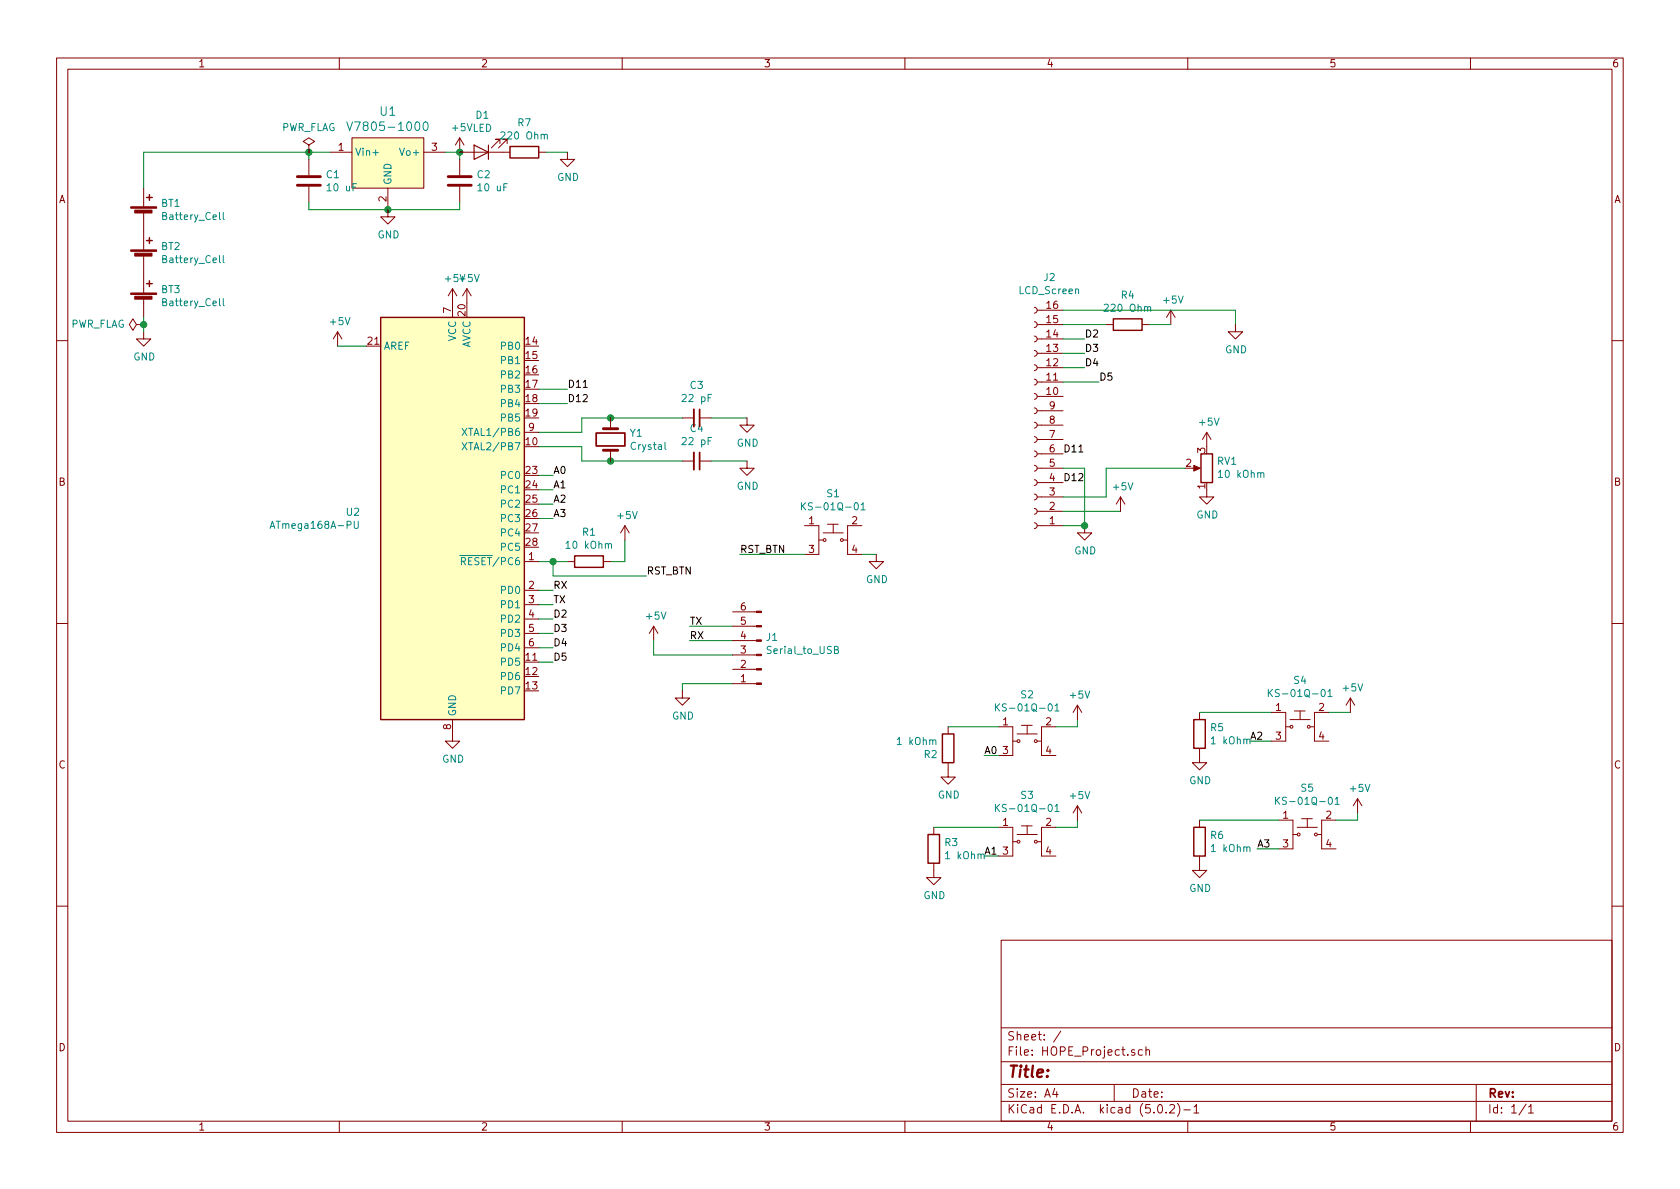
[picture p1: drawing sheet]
EESchema Schematic File Version 4
LIBS:HOPE_Project-cache
EELAYER 26 0
EELAYER END
$Descr A4 11693 8268
encoding utf-8
Sheet 1 1
Title ""
Date ""
Rev ""
Comp ""
Comment1 ""
Comment2 ""
Comment3 ""
Comment4 ""
$EndDescr
$Comp
L MCU_Microchip_ATmega:ATmega168A-PU U2
U 1 1
P 3150 3600
F 0 "U2" H 2510 3646 50  0000 R CNN
F 1 "ATmega168A-PU" H 2510 3555 50  0000 R CNN
F 2 "Package_DIP:DIP-28_W7.62mm" H 3150 3600 50  0001 C CIN
F 3 "http://ww1.microchip.com/downloads/en/DeviceDoc/ATmega48A_88A_168A-Data-Sheet-40002007A.pdf" H 3150 3600 50  0001 C CNN
	1    3150 3600
	1    0    0    -1  
$EndComp
$Comp
L power:GND #PWR0103
U 1 1
P 3150 5100
F 0 "#PWR0103" H 3150 4850 50  0001 C CNN
F 1 "GND" H 3155 4927 50  0000 C CNN
F 2 "" H 3150 5100 50  0001 C CNN
F 3 "" H 3150 5100 50  0001 C CNN
	1    3150 5100
	1    0    0    -1  
$EndComp
$Comp
L power:+5V #PWR0104
U 1 1
P 3150 2100
F 0 "#PWR0104" H 3150 1950 50  0001 C CNN
F 1 "+5V" H 3165 2273 50  0000 C CNN
F 2 "" H 3150 2100 50  0001 C CNN
F 3 "" H 3150 2100 50  0001 C CNN
	1    3150 2100
	1    0    0    -1  
$EndComp
$Comp
L power:+5V #PWR0105
U 1 1
P 3250 2100
F 0 "#PWR0105" H 3250 1950 50  0001 C CNN
F 1 "+5V" H 3265 2273 50  0000 C CNN
F 2 "" H 3250 2100 50  0001 C CNN
F 3 "" H 3250 2100 50  0001 C CNN
	1    3250 2100
	1    0    0    -1  
$EndComp
$Comp
L power:+5V #PWR0108
U 1 1
P 2350 2400
F 0 "#PWR0108" H 2350 2250 50  0001 C CNN
F 1 "+5V" H 2365 2573 50  0000 C CNN
F 2 "" H 2350 2400 50  0001 C CNN
F 3 "" H 2350 2400 50  0001 C CNN
	1    2350 2400
	1    0    0    -1  
$EndComp
Wire Wire Line
	2350 2400 2550 2400
Wire Wire Line
	3750 4100 3850 4100
Wire Wire Line
	3750 4200 3850 4200
Text Label 3850 4100 0    50   ~ 0
RX
Text Label 3850 4200 0    50   ~ 0
TX
$Comp
L dk_DC-DC-Converters:V7805-1000 U1
U 1 1
P 2700 1150
F 0 "U1" H 2700 1537 60  0000 C CNN
F 1 "V7805-1000" H 2700 1431 60  0000 C CNN
F 2 "digikey-footprints:3-SIP_Module_V7805-1000" H 2900 1350 60  0001 L CNN
F 3 "https://www.cui.com/product/resource/digikeypdf/v78xx-1000.pdf" H 2900 1450 60  0001 L CNN
F 4 "102-1715-ND" H 2900 1550 60  0001 L CNN "Digi-Key_PN"
F 5 "V7805-1000" H 2900 1650 60  0001 L CNN "MPN"
F 6 "Power Supplies - Board Mount" H 2900 1750 60  0001 L CNN "Category"
F 7 "DC DC Converters" H 2900 1850 60  0001 L CNN "Family"
F 8 "https://www.cui.com/product/resource/digikeypdf/v78xx-1000.pdf" H 2900 1950 60  0001 L CNN "DK_Datasheet_Link"
F 9 "/product-detail/en/cui-inc/V7805-1000/102-1715-ND/1828608" H 2900 2050 60  0001 L CNN "DK_Detail_Page"
F 10 "DC DC CONVERTER 5V 5W" H 2900 2150 60  0001 L CNN "Description"
F 11 "CUI Inc." H 2900 2250 60  0001 L CNN "Manufacturer"
F 12 "Active" H 2900 2350 60  0001 L CNN "Status"
	1    2700 1150
	1    0    0    -1  
$EndComp
$Comp
L Device:C C1
U 1 1
P 2150 1250
F 0 "C1" H 2265 1296 50  0000 L CNN
F 1 "10 uF" H 2265 1205 50  0000 L CNN
F 2 "Capacitor_SMD:C_0805_2012Metric" H 2188 1100 50  0001 C CNN
F 3 "~" H 2150 1250 50  0001 C CNN
	1    2150 1250
	1    0    0    -1  
$EndComp
$Comp
L Device:C C2
U 1 1
P 3200 1250
F 0 "C2" H 3315 1296 50  0000 L CNN
F 1 "10 uF" H 3315 1205 50  0000 L CNN
F 2 "Capacitor_SMD:C_0805_2012Metric" H 3238 1100 50  0001 C CNN
F 3 "~" H 3200 1250 50  0001 C CNN
	1    3200 1250
	1    0    0    -1  
$EndComp
Wire Wire Line
	2150 1400 2150 1450
Wire Wire Line
	2150 1450 2700 1450
Wire Wire Line
	2150 1100 2150 1050
Wire Wire Line
	2150 1050 2300 1050
Wire Wire Line
	3100 1050 3200 1050
Wire Wire Line
	3200 1050 3200 1100
Wire Wire Line
	2700 1450 3200 1450
Wire Wire Line
	3200 1450 3200 1400
Connection ~ 2700 1450
$Comp
L power:+5V #PWR0111
U 1 1
P 3200 1050
F 0 "#PWR0111" H 3200 900 50  0001 C CNN
F 1 "+5V" H 3215 1223 50  0000 C CNN
F 2 "" H 3200 1050 50  0001 C CNN
F 3 "" H 3200 1050 50  0001 C CNN
	1    3200 1050
	1    0    0    -1  
$EndComp
$Comp
L Device:Battery_Cell BT2
U 1 1
P 1000 1800
F 0 "BT2" H 1118 1896 50  0000 L CNN
F 1 "Battery_Cell" H 1118 1805 50  0000 L CNN
F 2 "digikey-footprints:Battery_Holder_Coin_2032_BS-7" V 1000 1860 50  0001 C CNN
F 3 "~" V 1000 1860 50  0001 C CNN
	1    1000 1800
	1    0    0    -1  
$EndComp
$Comp
L Device:Battery_Cell BT1
U 1 1
P 1000 1500
F 0 "BT1" H 1118 1596 50  0000 L CNN
F 1 "Battery_Cell" H 1118 1505 50  0000 L CNN
F 2 "digikey-footprints:Battery_Holder_Coin_2032_BS-7" V 1000 1560 50  0001 C CNN
F 3 "~" V 1000 1560 50  0001 C CNN
	1    1000 1500
	1    0    0    -1  
$EndComp
$Comp
L Device:Battery_Cell BT3
U 1 1
P 1000 2100
F 0 "BT3" H 1118 2196 50  0000 L CNN
F 1 "Battery_Cell" H 1118 2105 50  0000 L CNN
F 2 "digikey-footprints:Battery_Holder_Coin_2032_BS-7" V 1000 2160 50  0001 C CNN
F 3 "~" V 1000 2160 50  0001 C CNN
	1    1000 2100
	1    0    0    -1  
$EndComp
Wire Wire Line
	1000 1300 1000 1050
Wire Wire Line
	1000 1050 2150 1050
Connection ~ 2150 1050
$Comp
L power:GND #PWR0112
U 1 1
P 1000 2300
F 0 "#PWR0112" H 1000 2050 50  0001 C CNN
F 1 "GND" H 1005 2127 50  0000 C CNN
F 2 "" H 1000 2300 50  0001 C CNN
F 3 "" H 1000 2300 50  0001 C CNN
	1    1000 2300
	1    0    0    -1  
$EndComp
Connection ~ 3200 1050
$Comp
L Connector:Conn_01x16_Female J2
U 1 1
P 7200 2950
F 0 "J2" H 7094 1925 50  0000 C CNN
F 1 "LCD_Screen" H 7094 2016 50  0000 C CNN
F 2 "HOPE_Project:LCD_20x4" H 7200 2950 50  0001 C CNN
F 3 "~" H 7200 2950 50  0001 C CNN
	1    7200 2950
	-1   0    0    1   
$EndComp
$Comp
L power:GND #PWR0113
U 1 1
P 7550 3650
F 0 "#PWR0113" H 7550 3400 50  0001 C CNN
F 1 "GND" H 7555 3477 50  0000 C CNN
F 2 "" H 7550 3650 50  0001 C CNN
F 3 "" H 7550 3650 50  0001 C CNN
	1    7550 3650
	1    0    0    -1  
$EndComp
Wire Wire Line
	7400 3650 7550 3650
Wire Wire Line
	7400 3250 7550 3250
Wire Wire Line
	7550 3250 7550 3650
Connection ~ 7550 3650
Wire Wire Line
	7400 3550 7800 3550
$Comp
L power:+5V #PWR0114
U 1 1
P 7800 3550
F 0 "#PWR0114" H 7800 3400 50  0001 C CNN
F 1 "+5V" H 7815 3723 50  0000 C CNN
F 2 "" H 7800 3550 50  0001 C CNN
F 3 "" H 7800 3550 50  0001 C CNN
	1    7800 3550
	1    0    0    -1  
$EndComp
$Comp
L Device:R_POT RV1
U 1 1
P 8400 3250
F 0 "RV1" H 8331 3204 50  0000 R CNN
F 1 "10 kOhm" H 8331 3295 50  0000 R CNN
F 2 "Resistor_SMD:R_0201_0603Metric" H 8400 3250 50  0001 C CNN
F 3 "~" H 8400 3250 50  0001 C CNN
	1    8400 3250
	-1   0    0    1   
$EndComp
Wire Wire Line
	7400 3450 7700 3450
Wire Wire Line
	7700 3450 7700 3250
Wire Wire Line
	7700 3250 8250 3250
$Comp
L power:+5V #PWR0115
U 1 1
P 8400 3100
F 0 "#PWR0115" H 8400 2950 50  0001 C CNN
F 1 "+5V" H 8415 3273 50  0000 C CNN
F 2 "" H 8400 3100 50  0001 C CNN
F 3 "" H 8400 3100 50  0001 C CNN
	1    8400 3100
	1    0    0    -1  
$EndComp
$Comp
L power:GND #PWR0116
U 1 1
P 8400 3400
F 0 "#PWR0116" H 8400 3150 50  0001 C CNN
F 1 "GND" H 8405 3227 50  0000 C CNN
F 2 "" H 8400 3400 50  0001 C CNN
F 3 "" H 8400 3400 50  0001 C CNN
	1    8400 3400
	1    0    0    -1  
$EndComp
Wire Wire Line
	3750 2800 3950 2800
Text Label 3950 2800 0    50   ~ 0
D12
Text Label 7400 3350 0    50   ~ 0
D12
Wire Wire Line
	3750 2700 3950 2700
Text Label 3950 2700 0    50   ~ 0
D11
Text Label 7400 3150 0    50   ~ 0
D11
Wire Wire Line
	7400 2650 7650 2650
Text Label 7650 2650 0    50   ~ 0
D5
Wire Wire Line
	3750 4600 3850 4600
Text Label 3850 4600 0    50   ~ 0
D5
Wire Wire Line
	3750 4500 3850 4500
Text Label 3850 4500 0    50   ~ 0
D4
Text Label 7550 2550 0    50   ~ 0
D4
Wire Wire Line
	3750 4400 3850 4400
Wire Wire Line
	3750 4300 3850 4300
Text Label 3850 4400 0    50   ~ 0
D3
Text Label 3850 4300 0    50   ~ 0
D2
Text Label 7550 2450 0    50   ~ 0
D3
Text Label 7550 2350 0    50   ~ 0
D2
Wire Wire Line
	7400 2550 7550 2550
Wire Wire Line
	7550 2450 7400 2450
Wire Wire Line
	7400 2350 7550 2350
Wire Wire Line
	7400 2250 7700 2250
$Comp
L Device:R R4
U 1 1
P 7850 2250
F 0 "R4" V 7643 2250 50  0000 C CNN
F 1 "220 Ohm" V 7734 2250 50  0000 C CNN
F 2 "Resistor_SMD:R_0201_0603Metric" V 7780 2250 50  0001 C CNN
F 3 "~" H 7850 2250 50  0001 C CNN
	1    7850 2250
	0    1    1    0   
$EndComp
$Comp
L power:+5V #PWR0117
U 1 1
P 8150 2250
F 0 "#PWR0117" H 8150 2100 50  0001 C CNN
F 1 "+5V" H 8165 2423 50  0000 C CNN
F 2 "" H 8150 2250 50  0001 C CNN
F 3 "" H 8150 2250 50  0001 C CNN
	1    8150 2250
	1    0    0    -1  
$EndComp
Wire Wire Line
	8000 2250 8150 2250
Wire Wire Line
	7400 2150 8600 2150
Wire Wire Line
	8600 2150 8600 2250
$Comp
L power:GND #PWR0118
U 1 1
P 8600 2250
F 0 "#PWR0118" H 8600 2000 50  0001 C CNN
F 1 "GND" H 8605 2077 50  0000 C CNN
F 2 "" H 8600 2250 50  0001 C CNN
F 3 "" H 8600 2250 50  0001 C CNN
	1    8600 2250
	1    0    0    -1  
$EndComp
$Comp
L dk_Pushbutton-Switches:KS-01Q-01 S2
U 1 1
P 7150 5150
F 0 "S2" H 7150 5475 50  0000 C CNN
F 1 "KS-01Q-01" H 7150 5384 50  0000 C CNN
F 2 "digikey-footprints:PushButton_Round_D12mm_THT_KS-01Q-01" H 7350 5350 50  0001 L CNN
F 3 "http://spec_sheets.e-switch.com/specs/29-KS01Q01.pdf" H 7350 5450 60  0001 L CNN
F 4 "EG4791-ND" H 7350 5550 60  0001 L CNN "Digi-Key_PN"
F 5 "KS-01Q-01" H 7350 5650 60  0001 L CNN "MPN"
F 6 "Switches" H 7350 5750 60  0001 L CNN "Category"
F 7 "Pushbutton Switches" H 7350 5850 60  0001 L CNN "Family"
F 8 "http://spec_sheets.e-switch.com/specs/29-KS01Q01.pdf" H 7350 5950 60  0001 L CNN "DK_Datasheet_Link"
F 9 "/product-detail/en/e-switch/KS-01Q-01/EG4791-ND/2116270" H 7350 6050 60  0001 L CNN "DK_Detail_Page"
F 10 "SWITCH PUSH SPST-NO 0.01A 35V" H 7350 6150 60  0001 L CNN "Description"
F 11 "E-Switch" H 7350 6250 60  0001 L CNN "Manufacturer"
F 12 "Active" H 7350 6350 60  0001 L CNN "Status"
	1    7150 5150
	1    0    0    -1  
$EndComp
$Comp
L dk_Pushbutton-Switches:KS-01Q-01 S4
U 1 1
P 9050 5050
F 0 "S4" H 9050 5375 50  0000 C CNN
F 1 "KS-01Q-01" H 9050 5284 50  0000 C CNN
F 2 "digikey-footprints:PushButton_Round_D12mm_THT_KS-01Q-01" H 9250 5250 50  0001 L CNN
F 3 "http://spec_sheets.e-switch.com/specs/29-KS01Q01.pdf" H 9250 5350 60  0001 L CNN
F 4 "EG4791-ND" H 9250 5450 60  0001 L CNN "Digi-Key_PN"
F 5 "KS-01Q-01" H 9250 5550 60  0001 L CNN "MPN"
F 6 "Switches" H 9250 5650 60  0001 L CNN "Category"
F 7 "Pushbutton Switches" H 9250 5750 60  0001 L CNN "Family"
F 8 "http://spec_sheets.e-switch.com/specs/29-KS01Q01.pdf" H 9250 5850 60  0001 L CNN "DK_Datasheet_Link"
F 9 "/product-detail/en/e-switch/KS-01Q-01/EG4791-ND/2116270" H 9250 5950 60  0001 L CNN "DK_Detail_Page"
F 10 "SWITCH PUSH SPST-NO 0.01A 35V" H 9250 6050 60  0001 L CNN "Description"
F 11 "E-Switch" H 9250 6150 60  0001 L CNN "Manufacturer"
F 12 "Active" H 9250 6250 60  0001 L CNN "Status"
	1    9050 5050
	1    0    0    -1  
$EndComp
$Comp
L dk_Pushbutton-Switches:KS-01Q-01 S3
U 1 1
P 7150 5850
F 0 "S3" H 7150 6175 50  0000 C CNN
F 1 "KS-01Q-01" H 7150 6084 50  0000 C CNN
F 2 "digikey-footprints:PushButton_Round_D12mm_THT_KS-01Q-01" H 7350 6050 50  0001 L CNN
F 3 "http://spec_sheets.e-switch.com/specs/29-KS01Q01.pdf" H 7350 6150 60  0001 L CNN
F 4 "EG4791-ND" H 7350 6250 60  0001 L CNN "Digi-Key_PN"
F 5 "KS-01Q-01" H 7350 6350 60  0001 L CNN "MPN"
F 6 "Switches" H 7350 6450 60  0001 L CNN "Category"
F 7 "Pushbutton Switches" H 7350 6550 60  0001 L CNN "Family"
F 8 "http://spec_sheets.e-switch.com/specs/29-KS01Q01.pdf" H 7350 6650 60  0001 L CNN "DK_Datasheet_Link"
F 9 "/product-detail/en/e-switch/KS-01Q-01/EG4791-ND/2116270" H 7350 6750 60  0001 L CNN "DK_Detail_Page"
F 10 "SWITCH PUSH SPST-NO 0.01A 35V" H 7350 6850 60  0001 L CNN "Description"
F 11 "E-Switch" H 7350 6950 60  0001 L CNN "Manufacturer"
F 12 "Active" H 7350 7050 60  0001 L CNN "Status"
	1    7150 5850
	1    0    0    -1  
$EndComp
$Comp
L dk_Pushbutton-Switches:KS-01Q-01 S5
U 1 1
P 9100 5800
F 0 "S5" H 9100 6125 50  0000 C CNN
F 1 "KS-01Q-01" H 9100 6034 50  0000 C CNN
F 2 "digikey-footprints:PushButton_Round_D12mm_THT_KS-01Q-01" H 9300 6000 50  0001 L CNN
F 3 "http://spec_sheets.e-switch.com/specs/29-KS01Q01.pdf" H 9300 6100 60  0001 L CNN
F 4 "EG4791-ND" H 9300 6200 60  0001 L CNN "Digi-Key_PN"
F 5 "KS-01Q-01" H 9300 6300 60  0001 L CNN "MPN"
F 6 "Switches" H 9300 6400 60  0001 L CNN "Category"
F 7 "Pushbutton Switches" H 9300 6500 60  0001 L CNN "Family"
F 8 "http://spec_sheets.e-switch.com/specs/29-KS01Q01.pdf" H 9300 6600 60  0001 L CNN "DK_Datasheet_Link"
F 9 "/product-detail/en/e-switch/KS-01Q-01/EG4791-ND/2116270" H 9300 6700 60  0001 L CNN "DK_Detail_Page"
F 10 "SWITCH PUSH SPST-NO 0.01A 35V" H 9300 6800 60  0001 L CNN "Description"
F 11 "E-Switch" H 9300 6900 60  0001 L CNN "Manufacturer"
F 12 "Active" H 9300 7000 60  0001 L CNN "Status"
	1    9100 5800
	1    0    0    -1  
$EndComp
Wire Wire Line
	3750 3300 3850 3300
Wire Wire Line
	3750 3400 3850 3400
Wire Wire Line
	3750 3500 3850 3500
Wire Wire Line
	3750 3600 3850 3600
Text Label 3850 3300 0    50   ~ 0
A0
Text Label 3850 3400 0    50   ~ 0
A1
Text Label 3850 3500 0    50   ~ 0
A2
Text Label 3850 3600 0    50   ~ 0
A3
Wire Wire Line
	6950 5250 6850 5250
Wire Wire Line
	6950 5950 6850 5950
Wire Wire Line
	8850 5150 8700 5150
Wire Wire Line
	8900 5900 8750 5900
Text Label 6850 5250 0    50   ~ 0
A0
Text Label 6850 5950 0    50   ~ 0
A1
Text Label 8700 5150 0    50   ~ 0
A2
Text Label 8750 5900 0    50   ~ 0
A3
$Comp
L Device:R R5
U 1 1
P 8350 5100
F 0 "R5" H 8420 5146 50  0000 L CNN
F 1 "1 kOhm" H 8420 5055 50  0000 L CNN
F 2 "Resistor_SMD:R_0201_0603Metric" V 8280 5100 50  0001 C CNN
F 3 "~" H 8350 5100 50  0001 C CNN
	1    8350 5100
	1    0    0    -1  
$EndComp
Wire Wire Line
	9250 4950 9400 4950
$Comp
L power:+5V #PWR0119
U 1 1
P 9400 4950
F 0 "#PWR0119" H 9400 4800 50  0001 C CNN
F 1 "+5V" H 9415 5123 50  0000 C CNN
F 2 "" H 9400 4950 50  0001 C CNN
F 3 "" H 9400 4950 50  0001 C CNN
	1    9400 4950
	1    0    0    -1  
$EndComp
$Comp
L Device:R R2
U 1 1
P 6600 5200
F 0 "R2" H 6670 5246 50  0000 L CNN
F 1 "1 kOhm" H 6670 5155 50  0000 L CNN
F 2 "Resistor_SMD:R_0201_0603Metric" V 6530 5200 50  0001 C CNN
F 3 "~" H 6600 5200 50  0001 C CNN
	1    6600 5200
	-1   0    0    1   
$EndComp
$Comp
L Device:R R3
U 1 1
P 6500 5900
F 0 "R3" H 6570 5946 50  0000 L CNN
F 1 "1 kOhm" H 6570 5855 50  0000 L CNN
F 2 "Resistor_SMD:R_0201_0603Metric" V 6430 5900 50  0001 C CNN
F 3 "~" H 6500 5900 50  0001 C CNN
	1    6500 5900
	1    0    0    -1  
$EndComp
$Comp
L Device:R R6
U 1 1
P 8350 5850
F 0 "R6" H 8420 5896 50  0000 L CNN
F 1 "1 kOhm" H 8420 5805 50  0000 L CNN
F 2 "Resistor_SMD:R_0201_0603Metric" V 8280 5850 50  0001 C CNN
F 3 "~" H 8350 5850 50  0001 C CNN
	1    8350 5850
	1    0    0    -1  
$EndComp
Wire Wire Line
	7350 5050 7500 5050
Wire Wire Line
	7500 5050 7500 5000
Wire Wire Line
	7350 5750 7500 5750
Wire Wire Line
	7500 5750 7500 5700
Wire Wire Line
	9300 5700 9450 5700
Wire Wire Line
	9450 5700 9450 5650
$Comp
L power:+5V #PWR0120
U 1 1
P 7500 5000
F 0 "#PWR0120" H 7500 4850 50  0001 C CNN
F 1 "+5V" H 7515 5173 50  0000 C CNN
F 2 "" H 7500 5000 50  0001 C CNN
F 3 "" H 7500 5000 50  0001 C CNN
	1    7500 5000
	1    0    0    -1  
$EndComp
$Comp
L power:+5V #PWR0121
U 1 1
P 7500 5700
F 0 "#PWR0121" H 7500 5550 50  0001 C CNN
F 1 "+5V" H 7515 5873 50  0000 C CNN
F 2 "" H 7500 5700 50  0001 C CNN
F 3 "" H 7500 5700 50  0001 C CNN
	1    7500 5700
	1    0    0    -1  
$EndComp
$Comp
L power:+5V #PWR0122
U 1 1
P 9450 5650
F 0 "#PWR0122" H 9450 5500 50  0001 C CNN
F 1 "+5V" H 9465 5823 50  0000 C CNN
F 2 "" H 9450 5650 50  0001 C CNN
F 3 "" H 9450 5650 50  0001 C CNN
	1    9450 5650
	1    0    0    -1  
$EndComp
$Comp
L power:PWR_FLAG #FLG0101
U 1 1
P 1000 2250
F 0 "#FLG0101" H 1000 2325 50  0001 C CNN
F 1 "PWR_FLAG" V 1000 2378 50  0000 L CNN
F 2 "" H 1000 2250 50  0001 C CNN
F 3 "~" H 1000 2250 50  0001 C CNN
	1    1000 2250
	0    -1   -1   0   
$EndComp
Wire Wire Line
	1000 2200 1000 2250
Connection ~ 1000 2250
Wire Wire Line
	1000 2250 1000 2300
$Comp
L power:GND #PWR0123
U 1 1
P 2700 1450
F 0 "#PWR0123" H 2700 1200 50  0001 C CNN
F 1 "GND" H 2705 1277 50  0000 C CNN
F 2 "" H 2700 1450 50  0001 C CNN
F 3 "" H 2700 1450 50  0001 C CNN
	1    2700 1450
	1    0    0    -1  
$EndComp
$Comp
L power:PWR_FLAG #FLG0102
U 1 1
P 2150 1050
F 0 "#FLG0102" H 2150 1125 50  0001 C CNN
F 1 "PWR_FLAG" H 2150 1224 50  0000 C CNN
F 2 "" H 2150 1050 50  0001 C CNN
F 3 "~" H 2150 1050 50  0001 C CNN
	1    2150 1050
	1    0    0    -1  
$EndComp
Wire Wire Line
	3750 3900 3850 3900
Wire Wire Line
	4950 3200 5200 3200
Wire Wire Line
	4950 2900 5200 2900
$Comp
L power:GND #PWR0107
U 1 1
P 5200 3200
F 0 "#PWR0107" H 5200 2950 50  0001 C CNN
F 1 "GND" H 5205 3027 50  0000 C CNN
F 2 "" H 5200 3200 50  0001 C CNN
F 3 "" H 5200 3200 50  0001 C CNN
	1    5200 3200
	1    0    0    -1  
$EndComp
$Comp
L power:GND #PWR0106
U 1 1
P 5200 2900
F 0 "#PWR0106" H 5200 2650 50  0001 C CNN
F 1 "GND" H 5205 2727 50  0000 C CNN
F 2 "" H 5200 2900 50  0001 C CNN
F 3 "" H 5200 2900 50  0001 C CNN
	1    5200 2900
	1    0    0    -1  
$EndComp
$Comp
L Device:C_Small C4
U 1 1
P 4850 3200
F 0 "C4" V 4621 3200 50  0000 C CNN
F 1 "22 pF" V 4712 3200 50  0000 C CNN
F 2 "Capacitor_SMD:C_0402_1005Metric" H 4850 3200 50  0001 C CNN
F 3 "~" H 4850 3200 50  0001 C CNN
	1    4850 3200
	0    1    1    0   
$EndComp
$Comp
L Device:C_Small C3
U 1 1
P 4850 2900
F 0 "C3" V 4621 2900 50  0000 C CNN
F 1 "22 pF" V 4712 2900 50  0000 C CNN
F 2 "Capacitor_SMD:C_0402_1005Metric" H 4850 2900 50  0001 C CNN
F 3 "~" H 4850 2900 50  0001 C CNN
	1    4850 2900
	0    1    1    0   
$EndComp
Wire Wire Line
	4050 2900 4050 3000
Wire Wire Line
	3750 3000 4050 3000
Wire Wire Line
	3750 3100 4050 3100
Wire Wire Line
	4050 3100 4050 3200
Wire Wire Line
	4250 3200 4750 3200
Wire Wire Line
	4050 3200 4250 3200
Connection ~ 4250 3200
Wire Wire Line
	4250 2900 4750 2900
Wire Wire Line
	4050 2900 4250 2900
Connection ~ 4250 2900
$Comp
L Device:Crystal Y1
U 1 1
P 4250 3050
F 0 "Y1" V 4204 3181 50  0000 L CNN
F 1 "Crystal" V 4295 3181 50  0000 L CNN
F 2 "Crystal:Crystal_HC49-U_Horizontal" H 4250 3050 50  0001 C CNN
F 3 "~" H 4250 3050 50  0001 C CNN
	1    4250 3050
	0    1    1    0   
$EndComp
Wire Wire Line
	4750 4750 5100 4750
Wire Wire Line
	4750 4800 4750 4750
$Comp
L power:GND #PWR0110
U 1 1
P 4750 4800
F 0 "#PWR0110" H 4750 4550 50  0001 C CNN
F 1 "GND" H 4755 4627 50  0000 C CNN
F 2 "" H 4750 4800 50  0001 C CNN
F 3 "" H 4750 4800 50  0001 C CNN
	1    4750 4800
	1    0    0    -1  
$EndComp
$Comp
L power:+5V #PWR0109
U 1 1
P 4550 4450
F 0 "#PWR0109" H 4550 4300 50  0001 C CNN
F 1 "+5V" H 4565 4623 50  0000 C CNN
F 2 "" H 4550 4450 50  0001 C CNN
F 3 "" H 4550 4450 50  0001 C CNN
	1    4550 4450
	1    0    0    -1  
$EndComp
Wire Wire Line
	4550 4550 4550 4450
Wire Wire Line
	4550 4550 5100 4550
Text Label 4800 4450 0    50   ~ 0
RX
Wire Wire Line
	5100 4450 4800 4450
Text Label 4800 4350 0    50   ~ 0
TX
Wire Wire Line
	5100 4350 4800 4350
$Comp
L Connector:Conn_01x06_Male J1
U 1 1
P 5300 4550
F 0 "J1" H 5272 4430 50  0000 R CNN
F 1 "Serial_to_USB" H 5272 4521 50  0000 R CNN
F 2 "HOPE_Project:Serial_Breakout" H 5300 4550 50  0001 C CNN
F 3 "~" H 5300 4550 50  0001 C CNN
	1    5300 4550
	-1   0    0    1   
$EndComp
Wire Wire Line
	6000 3850 6100 3850
$Comp
L power:GND #PWR0102
U 1 1
P 6100 3850
F 0 "#PWR0102" H 6100 3600 50  0001 C CNN
F 1 "GND" H 6105 3677 50  0000 C CNN
F 2 "" H 6100 3850 50  0001 C CNN
F 3 "" H 6100 3850 50  0001 C CNN
	1    6100 3850
	1    0    0    -1  
$EndComp
Wire Wire Line
	4350 3900 4250 3900
Wire Wire Line
	4350 3750 4350 3900
$Comp
L power:+5V #PWR0101
U 1 1
P 4350 3750
F 0 "#PWR0101" H 4350 3600 50  0001 C CNN
F 1 "+5V" H 4365 3923 50  0000 C CNN
F 2 "" H 4350 3750 50  0001 C CNN
F 3 "" H 4350 3750 50  0001 C CNN
	1    4350 3750
	1    0    0    -1  
$EndComp
$Comp
L Device:R R1
U 1 1
P 4100 3900
F 0 "R1" V 3893 3900 50  0000 C CNN
F 1 "10 kOhm" V 3984 3900 50  0000 C CNN
F 2 "Resistor_SMD:R_0201_0603Metric" V 4030 3900 50  0001 C CNN
F 3 "~" H 4100 3900 50  0001 C CNN
	1    4100 3900
	0    1    1    0   
$EndComp
$Comp
L dk_Pushbutton-Switches:KS-01Q-01 S1
U 1 1
P 5800 3750
F 0 "S1" H 5800 4075 50  0000 C CNN
F 1 "KS-01Q-01" H 5800 3984 50  0000 C CNN
F 2 "digikey-footprints:PushButton_Round_D12mm_THT_KS-01Q-01" H 6000 3950 50  0001 L CNN
F 3 "http://spec_sheets.e-switch.com/specs/29-KS01Q01.pdf" H 6000 4050 60  0001 L CNN
F 4 "EG4791-ND" H 6000 4150 60  0001 L CNN "Digi-Key_PN"
F 5 "KS-01Q-01" H 6000 4250 60  0001 L CNN "MPN"
F 6 "Switches" H 6000 4350 60  0001 L CNN "Category"
F 7 "Pushbutton Switches" H 6000 4450 60  0001 L CNN "Family"
F 8 "http://spec_sheets.e-switch.com/specs/29-KS01Q01.pdf" H 6000 4550 60  0001 L CNN "DK_Datasheet_Link"
F 9 "/product-detail/en/e-switch/KS-01Q-01/EG4791-ND/2116270" H 6000 4650 60  0001 L CNN "DK_Detail_Page"
F 10 "SWITCH PUSH SPST-NO 0.01A 35V" H 6000 4750 60  0001 L CNN "Description"
F 11 "E-Switch" H 6000 4850 60  0001 L CNN "Manufacturer"
F 12 "Active" H 6000 4950 60  0001 L CNN "Status"
	1    5800 3750
	1    0    0    -1  
$EndComp
$Comp
L Device:LED D1
U 1 1
P 3350 1050
F 0 "D1" H 3342 795 50  0000 C CNN
F 1 "LED" H 3342 886 50  0000 C CNN
F 2 "LED_SMD:LED_0603_1608Metric" H 3350 1050 50  0001 C CNN
F 3 "~" H 3350 1050 50  0001 C CNN
	1    3350 1050
	-1   0    0    1   
$EndComp
$Comp
L Device:R R7
U 1 1
P 3650 1050
F 0 "R7" V 3443 1050 50  0000 C CNN
F 1 "220 Ohm" V 3534 1050 50  0000 C CNN
F 2 "Resistor_SMD:R_0201_0603Metric" V 3580 1050 50  0001 C CNN
F 3 "~" H 3650 1050 50  0001 C CNN
	1    3650 1050
	0    1    1    0   
$EndComp
$Comp
L power:GND #PWR0124
U 1 1
P 3950 1050
F 0 "#PWR0124" H 3950 800 50  0001 C CNN
F 1 "GND" H 3955 877 50  0000 C CNN
F 2 "" H 3950 1050 50  0001 C CNN
F 3 "" H 3950 1050 50  0001 C CNN
	1    3950 1050
	1    0    0    -1  
$EndComp
Wire Wire Line
	3800 1050 3950 1050
Text Label 5150 3850 0    50   ~ 0
RST_BTN
Wire Wire Line
	3850 4000 4500 4000
Wire Wire Line
	3850 3900 3850 4000
Connection ~ 3850 3900
Wire Wire Line
	3850 3900 3950 3900
Text Label 4500 4000 0    50   ~ 0
RST_BTN
Wire Wire Line
	5150 3850 5600 3850
$Comp
L power:GND #PWR0125
U 1 1
P 6600 5350
F 0 "#PWR0125" H 6600 5100 50  0001 C CNN
F 1 "GND" H 6605 5177 50  0000 C CNN
F 2 "" H 6600 5350 50  0001 C CNN
F 3 "" H 6600 5350 50  0001 C CNN
	1    6600 5350
	1    0    0    -1  
$EndComp
Wire Wire Line
	6600 5050 6950 5050
Wire Wire Line
	6500 5750 6950 5750
$Comp
L power:GND #PWR0126
U 1 1
P 6500 6100
F 0 "#PWR0126" H 6500 5850 50  0001 C CNN
F 1 "GND" H 6505 5927 50  0000 C CNN
F 2 "" H 6500 6100 50  0001 C CNN
F 3 "" H 6500 6100 50  0001 C CNN
	1    6500 6100
	1    0    0    -1  
$EndComp
$Comp
L power:GND #PWR0127
U 1 1
P 8350 5250
F 0 "#PWR0127" H 8350 5000 50  0001 C CNN
F 1 "GND" H 8355 5077 50  0000 C CNN
F 2 "" H 8350 5250 50  0001 C CNN
F 3 "" H 8350 5250 50  0001 C CNN
	1    8350 5250
	1    0    0    -1  
$EndComp
Wire Wire Line
	8350 4950 8850 4950
Wire Wire Line
	8350 5700 8900 5700
$Comp
L power:GND #PWR0128
U 1 1
P 8350 6000
F 0 "#PWR0128" H 8350 5750 50  0001 C CNN
F 1 "GND" H 8355 5827 50  0000 C CNN
F 2 "" H 8350 6000 50  0001 C CNN
F 3 "" H 8350 6000 50  0001 C CNN
	1    8350 6000
	1    0    0    -1  
$EndComp
$EndSCHEMATC
